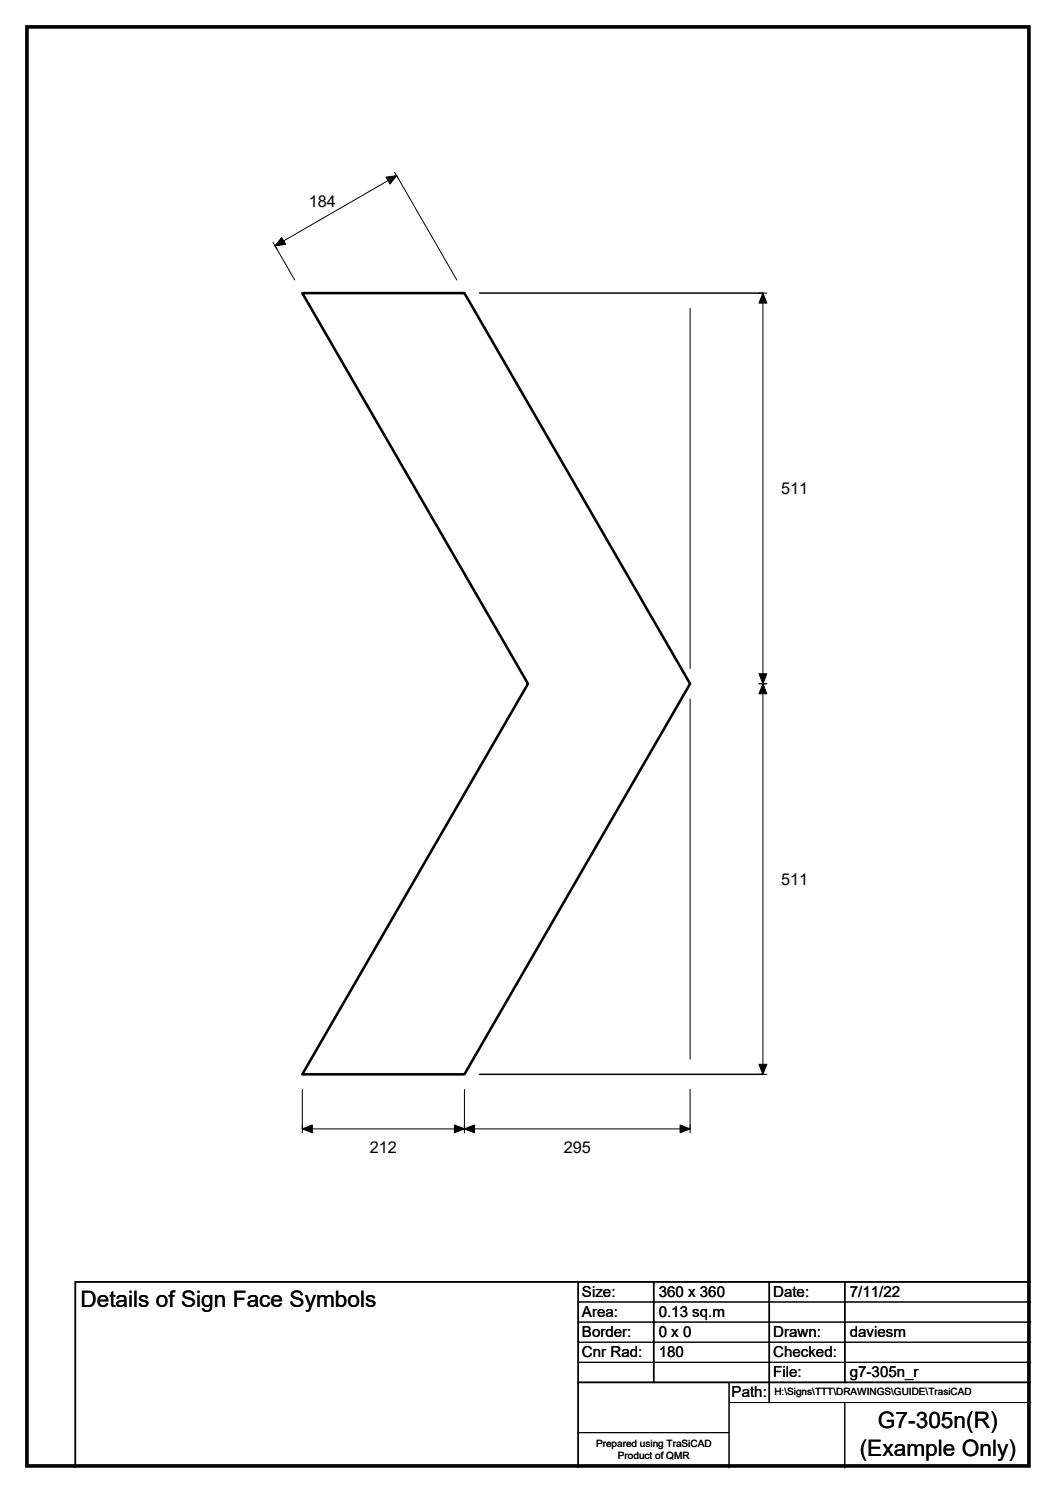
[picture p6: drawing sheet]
<svg xmlns="http://www.w3.org/2000/svg" width="210mm" height="297mm" viewBox="0 0 210 297" stroke-linecap="round" stroke-linejoin="round" font-family="sans-serif">
<path d="M95.4 58.3h56.3M95.4 213.7h56.3M115 255v37M130 255v20M153 255v24M168 255v20M205 255h-190v37M115 275h90" fill="none" stroke="#000" stroke-width=".3"/>
<g fill="none" stroke="#000" stroke-width=".2">
<path d="M78.5 34.3l.8 1.3M54.3 48.2l.8 1.4M58.6 55.7l-3.9-6.8 24.2-14 11.9 20.8M150.9 58.3h1.6M151.7 58.3v155.4M137.2 61.3v71.7M137.2 139v71.7M150.9 136h1.6M60.1 216.7v8.7M92.4 216.7v8.7M137.2 216.7v8.7M150.9 213.7h1.6"/>
<path d="M60.1 224.6h77.1M115 259h90M115 263h90M115 267h90M115 271h90M145 279h60M145 275v17M168 279v13M115 285h30"/>
</g>
<path d="M76.8 35.2l2.1-.3-1.3 1.7zM56 47.2l.8 1.4-2.1 .3zM151.7 58.3l.8 2h-1.6zM150.9 134h1.6l-.8 2zM151.7 136l.8 2h-1.6zM150.9 211.8h1.6l-.8 1.9zM60.1 224.6l2-.8v1.6zM90.4 223.8l2 .8-2 .8zM92.4 224.6l1.9-.8v1.6zM135.2 223.8l2 .8-2 .8z" fill="#000" stroke="#000" stroke-width=".2"/>
<path d="M60.1 58.3h32.3l44.8 77.7-44.8 77.7h-32.3l44.9-77.7z" fill="none" stroke="#000" stroke-width=".51"/>
<path d="M5.4 5.4h199.2v286.3h-199.2z" fill="none" stroke="#000" stroke-width=".72"/>
<g font-size="4.5">
<text x="16" y="260.1">Details of Sign Face Symbols</text>
<text x="174.6" y="284.2">G7-305n(R)</text>
<text x="171" y="289.6">(Example Only)</text>
</g>
<g font-size="3.2">
<text x="61.4" y="41.2">184</text>
<text x="155.3" y="98.3">511</text>
<text x="155.3" y="176">511</text>
<text x="73.5" y="229.3">212</text>
<text x="112.1" y="229.3">295</text>
</g>
<g font-size="3">
<text x="115.7" y="258">Size:</text>
<text x="131" y="258">360 x 360</text>
<text x="153.7" y="258">Date:</text>
<text x="169" y="258">7/11/22</text>
<text x="115.7" y="262">Area:</text>
<text x="131" y="262">0.13 sq.m</text>
<text x="115.7" y="266">Border:</text>
<text x="115.7" y="270">Cnr Rad:</text>
<text x="131" y="266">0 x 0</text>
<text x="131" y="270">180</text>
<text x="153.7" y="266">Drawn:</text>
<text x="153.7" y="270">Checked:</text>
<text x="169" y="266">daviesm</text>
<text x="153.7" y="274">File:</text>
<text x="169" y="274">g7-305n_r</text>
<text x="145.5" y="278">Path:</text>
</g>
<g font-size="2">
<text x="154" y="277.6">H:\Signs\TTT\DRAWINGS\GUIDE\TrasiCAD</text>
<text x="118.5" y="287.8">Prepared using TraSiCAD</text>
<text x="122.9" y="290.2">Product of QMR</text>
</g>
</svg>
